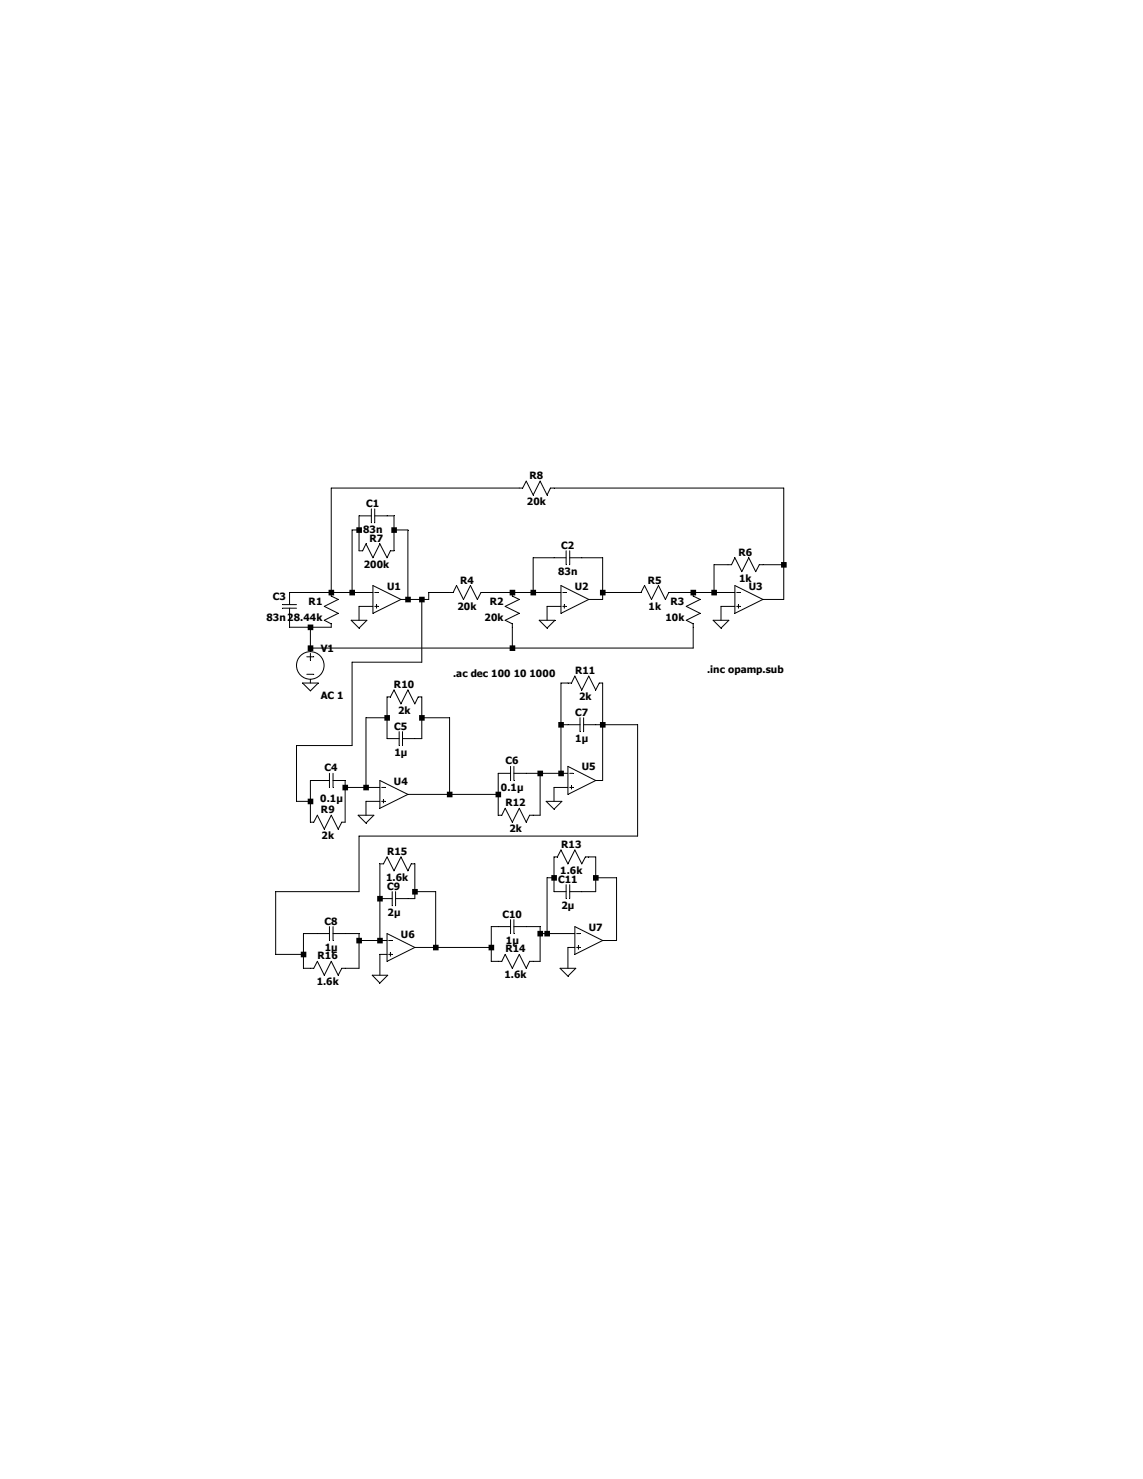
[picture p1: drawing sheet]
<svg xmlns="http://www.w3.org/2000/svg" width="216mm" height="279mm" viewBox="0 0 216 279" stroke-linecap="round" stroke-linejoin="round" font-family="sans-serif">
<g fill="none" stroke="#000" stroke-width=".19">
<path d="M70.1 97.5h-2.3v6.6h.7l.6-1.4 1.3 2.7 1.4-2.7 1.3 2.7 .6-1.3h.7v-6.6h-3.6M70.1 96.1v2.7M70.8 96.1v2.7M53.4 114.9h2.6M53.4 114.2h2.6M58.6 118.5v4.6M66.3 117.2h3l-1.5 1.5zM67.8 100.1h-1.3v11.8M70.4 111.9h-15.7v2.3M70.4 110.6l5.3 2.6-5.3 2.7zM70.4 114.6h-2.6v2.6M70.8 111.9h.7"/>
<path d="M70.8 114.6h.7M71.1 114.2v.7M74.4 100.1h2.6v13.1M79.7 113.2v11.9h-13.2v15.7h-10.5v10.6h2.6M96.8 111.9v.7l1.3 .6-2.7 1.4 2.7 1.3-2.7 1.3 1.4 .7v4.5M101.9 117.2h2.9l-1.5 1.5zM106 111.9h-15.2l-.6 1.3-1.3-2.6-1.4 2.6-1.3-2.6-.6 1.3h-4.6v1.3h-5.3M106 114.6h-2.7v2.6M106 110.6l5.2 2.6-5.2 2.7zM106.3 111.9h.6M106.3 114.6h.6M106.6 114.2v.7"/>
<path d="M106.9 105.4h-6.2v6.5M106.9 104.1v2.6M107.6 105.4h6.2v7.8h-2.6M107.6 104.1v2.6M113.8 111.9h7.3l.7-1.3 1.3 2.6 1.3-2.6 1.3 2.6 .6-1.3h12.5M130.9 111.9v.7l1.3 .6-2.6 1.4 2.6 1.3-2.6 1.3 1.3 .7v4.5h-72.3M134.7 117.2h3l-1.5 1.5zM138.8 114.6h-2.6v2.6M138.8 110.6l5.3 2.6-5.3 2.7zM139.1 111.9h.7M139.1 114.6h.7M139.5 114.2v.7"/>
<path d="M144.1 113.2h3.9v-21h-44l-.7 1.3-1.3-2.6-1.3 2.6-1.3-2.6-.7 1.3h-36.1v20.4l1.3 .6-2.6 1.4 2.6 1.3-2.6 1.3 1.3 .7v.6h-7.9v-3.6M148 106.7h-4.6l-.7 1.3-1.3-2.6-1.3 2.6-1.3-2.6-.6 1.3h-3.3v5.2M57.1 129h3l-1.5 1.5zM58 124.1h1.3M58 127.4h1.3M58.6 123.4v1.4M58.6 128.4v.6M73.1 135.6h-4v13.2M75.4 139.5h-2.3v-7.8h.6l.7-1.4 1.3 2.7 1.3-2.7 1.4 2.7 .6-1.3h.7v7.8h-3.7M75.4 138.2v2.6M76 138.2v2.6M79.7 135.6h5.2v14.5"/>
<path d="M106 136.9h3.6M109.6 135.6v2.6M110.2 136.9h10.2v21h-52.6v10.5h-15.7v11.9h5.2M110.2 135.6v2.6M62.2 147.4h-3.6v7.9h.7l.6-1.3 1.4 2.6 1.3-2.6 1.3 2.6 .7-1.3h.6v-7.9h-2.3M62.2 146.1v2.7M62.9 146.1v2.7M65.2 148.8h6.6M67.6 154h3l-1.5 1.5zM71.8 147.4l5.2 2.7-5.2 2.6zM71.8 151.4h-2.7v2.6M72.1 148.8h.7"/>
<path d="M72.1 151.4h.7M72.4 151v.7M77 150.1h17.1M96.4 146.1h-2.3v7.9h.7l.6-1.3 1.4 2.6 1.3-2.6 1.3 2.6 .6-1.3h2v-7.9M96.4 144.8v2.6M97.1 146.1h10.2M97.1 144.8v2.6M103.2 151.4h2.9l-1.5 1.5zM106 146.1v-17.1h1.9l.7-1.3 1.3 2.6 1.3-2.6 1.3 2.6 .7-1.3h.6v18.4h-1.3M107.3 148.8h-2.7v2.6M107.3 144.8l5.2 2.6-5.2 2.7zM107.6 146.1h.6"/>
<path d="M107.6 148.8h.6M107.9 148.4v.7M62.2 175v2.7M62.2 176.4h-4.9v6.5h2l.6-1.3 1.4 2.6 1.3-2.6 1.3 2.6 .7-1.3h3.2v-6.5h-4.9M62.9 175v2.7M67.8 177.7h5.3M71.8 169.8h2.3M73.1 176.4l5.3 2.6-5.3 2.6zM73.4 177.7h.7M73.7 180v.6M74.1 168.4v2.7M74.7 169.8h3.7v-6.6h-.7l-.7 1.3-1.3-2.6-1.3 2.6-1.3-2.6-.7 1.3h-.6v14.5"/>
<path d="M74.7 168.4v2.7M78.4 168.4h3.9v10.6M78.4 179h14.4M96.4 173.7v2.7M96.4 175h-3.6v6.6h2l.6-1.3 1.4 2.6 1.3-2.6 1.3 2.6 .6-1.3h2v-6.6h-4.9M97.1 173.7v2.7M102 176.4h6.6M104.6 165.8h-1.3v10.6M106.9 167.1v2.7M106.9 168.4h-2.3v-6.5h.7l.7-1.3 1.3 2.6 1.3-2.6 1.3 2.6 .7-1.3h1.9v6.5h-4.9M107.6 167.1v2.7M108.6 179h-1.3v3.9"/>
<path d="M108.6 175l5.2 2.7-5.2 2.6zM108.9 176.4h.7M108.9 179h.7M109.3 178.6v.7M112.5 165.8h4v11.9h-2.7M70.3 184.2h2.9l-1.4 1.5zM73.1 180.3h-1.3v3.9M73.4 180.3h.7M105.8 182.9h3l-1.5 1.5z"/>
<circle cx="58.6" cy="125.7" r="2.6"/>
</g>
<path d="M56.8 179.8h1.1v1h-1.1zM58.1 118h1.1v1h-1.1zM58.1 121.9h1.1v1.1h-1.1zM58.1 150.9h1.1v1h-1.1zM62.1 111.4h1v1.1h-1zM64.7 148.3h1v1h-1zM66 111.4h1.1v1.1h-1.1zM67.3 99.6h1.1v1.1h-1.1zM67.3 177.2h1.1v1h-1.1zM68.6 148.3h1.1v1h-1.1zM71.2 169.2h1.1v1.1h-1.1zM71.2 177.2h1.1v1h-1.1zM72.6 135.1h1.1v1h-1.1zM73.9 99.6h1.1v1.1h-1.1zM76.5 112.7h1.1v1.1h-1.1zM77.9 167.9h1v1.1h-1zM79.2 112.7h1v1.1h-1zM79.2 135.1h1v1h-1zM81.8 178.5h1v1h-1zM84.4 149.6h1.1v1h-1.1zM92.3 178.5h1v1h-1zM93.6 149.6h1.1v1h-1.1zM96.3 111.4h1v1.1h-1zM96.3 121.9h1v1.1h-1zM100.2 111.4h1.1v1.1h-1.1zM101.5 145.6h1.1v1h-1.1zM101.5 175.9h1.1v1h-1.1zM102.8 175.9h1.1v1h-1.1zM104.1 165.3h1.1v1.1h-1.1zM105.5 136.4h1v1.1h-1zM105.5 145.6h1v1h-1zM112 165.3h1.1v1.1h-1.1zM113.3 111.4h1.1v1.1h-1.1zM113.3 136.4h1.1v1.1h-1.1zM130.4 111.4h1.1v1.1h-1.1zM134.4 111.4h1v1.1h-1zM147.5 106.2h1.1v1h-1.1z" fill-rule="evenodd" fill="#000"/>
<g font-size="1.9">
<text x="69.2" y="95.8">C1</text>
<text x="99.5" y="95.4">20k</text>
<text x="100" y="90.5">R8</text>
<text x="68.6" y="100.7">83n</text>
<text x="68.7" y="107.3">200k</text>
<text x="69.8" y="102.4">R7</text>
<text x="106" y="103.7">C2</text>
<text x="139.5" y="105">R6</text>
<text x="51.5" y="113.4">C3</text>
<text x="73.1" y="111.4">U1</text>
<text x="86.9" y="110.2">R4</text>
<text x="105.4" y="108.6">83n</text>
<text x="108.6" y="111.4">U2</text>
<text x="122.4" y="110.2">R5</text>
<text x="139.6" y="109.9">1k</text>
<text x="141.4" y="111.4">U3</text>
<text x="50.3" y="117.3">83n28.44k</text>
<text x="58.3" y="114.3">R1</text>
<text x="86.4" y="115.1">20k</text>
<text x="91.5" y="117.3">20k</text>
<text x="92.5" y="114.3">R2</text>
<text x="122.5" y="115.1">1k</text>
<text x="125.7" y="117.3">10k</text>
<text x="126.7" y="114.3">R3</text>
<text x="60.6" y="123.2">V1</text>
<text x="74.4" y="130">R10</text>
<text x="85.6" y="127.8">.ac dec 100 10 1000</text>
<text x="108.6" y="127.3">R11</text>
<text x="133.6" y="127.2">.inc opamp.sub</text>
<text x="60.6" y="132.1">AC 1</text>
<text x="74.5" y="137.8">C5</text>
<text x="75.2" y="134.9">2k</text>
<text x="108.6" y="135.2">C7</text>
<text x="109.4" y="132.2">2k</text>
<text x="74.5" y="142.7">1µ</text>
<text x="108.7" y="140.1">1µ</text>
<text x="61.3" y="145.7">C4</text>
<text x="74.4" y="148.2">U4</text>
<text x="94.6" y="149.4">0.1µ</text>
<text x="95.5" y="144.4">C6</text>
<text x="109.9" y="145.5">U5</text>
<text x="60.5" y="151.5">0.1µ</text>
<text x="60.6" y="153.6">R9</text>
<text x="95.5" y="152.3">R12</text>
<text x="60.7" y="158.5">2k</text>
<text x="73.1" y="161.5">R15</text>
<text x="96.2" y="157.2">2k</text>
<text x="106" y="160.2">R13</text>
<text x="72.9" y="166.4">1.6k</text>
<text x="105.4" y="166.8">C11</text>
<text x="105.8" y="165.1">1.6k</text>
<text x="73.2" y="168.1">C9</text>
<text x="73.2" y="173">2µ</text>
<text x="94.9" y="173.4">C10</text>
<text x="106" y="171.7">2µ</text>
<text x="61.3" y="174.7">C8</text>
<text x="61.3" y="179.6">1µ</text>
<text x="75.7" y="177.1">U6</text>
<text x="95.5" y="179.9">R14</text>
<text x="95.5" y="178.3">1µ</text>
<text x="111.2" y="175.8">U7</text>
<text x="60" y="181.2">R16</text>
<text x="95.3" y="184.8">1.6k</text>
<text x="59.8" y="186.1">1.6k</text>
</g>
</svg>
